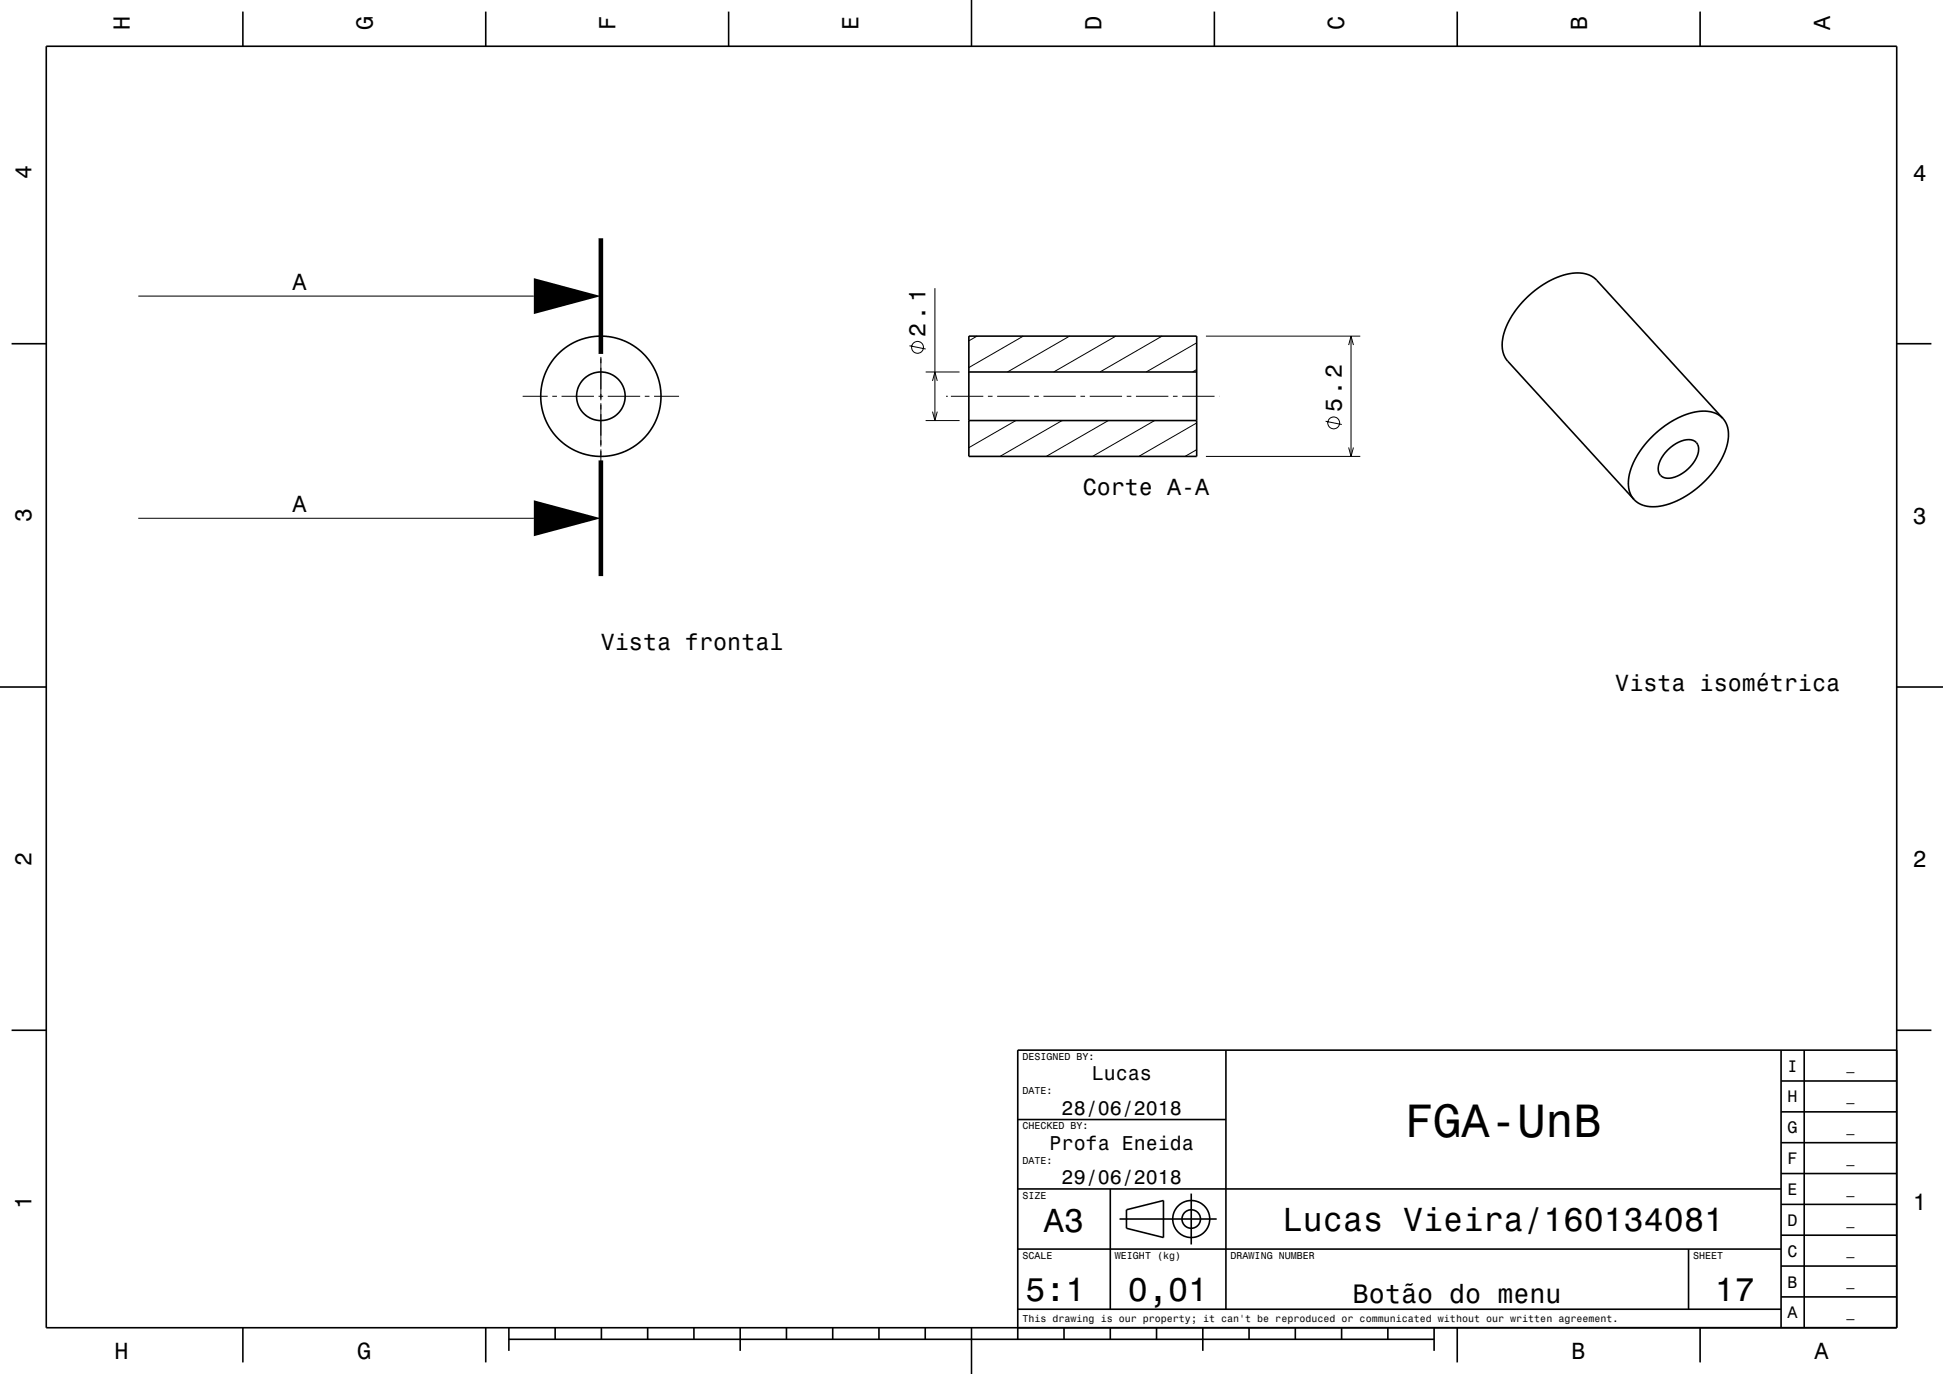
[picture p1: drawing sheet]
<svg xmlns="http://www.w3.org/2000/svg" width="420mm" height="297mm" viewBox="0 0 420 297" stroke-linecap="round" stroke-linejoin="round" font-family="sans-serif">
<g fill="none" stroke="#000" stroke-width=".22">
<path d="M29.9 64h85.5M129.9 68.8v5.4M129.9 75.2v1M129.9 76.5h.1M129.9 77.2v9.3M196.6 74.7l3.5 .7M202.1 62.3v28.6M211.2 72.7l-1.8 1M221.2 72.7l-11.8 6.8M231.2 72.7l-13.4 7.7M241.2 72.7l-13.4 7.7M251.2 72.7l-13.4 7.7"/>
<path d="M258.7 79.9l-.9 .5M258.7 74.1l-10.9 6.3M260.7 72.7h33.3M291.5 74.6l.5-1.9 .6 1.9M292 72.7v26M113 85.7h5.4M119.4 85.7h1M121.4 85.7h7M129.4 85.7h1M129.9 87.2v9.3M129.9 97.2v5.4M131.4 85.7h7"/>
<path d="M139.4 85.7h1M141.4 85.7h5.4M200.1 90.9h7.3M200.1 80.4h7.3M201.6 82.3l.5-1.9 .5 1.9M201.6 89l.5 1.9 .5-1.9M204.5 85.7h.4M205.5 85.7h7M209.6 90.9l-.2 .1M213.6 85.7h.9M215.6 85.7h6.9M219.6 90.9l-10.2 5.9"/>
<path d="M223.5 85.7h1.1M225.5 85.7h7.1M229.6 90.9l-13.4 7.8M233.5 85.7h1M235.5 85.7h7M239.6 90.9l-13.4 7.8M243.6 85.7h.9M245.6 85.7h7M249.6 90.9l-13.4 7.8M253.5 85.7h1.1M255.5 85.7h7M258.7 97.2l-2.5 1.5"/>
<path d="M258.7 91.4l-12.5 7.3M260.7 98.7h33.3M263.5 85.7h.1M286.5 91.1l3.5 .7M291.5 96.7l.5 2 .6-2M29.9 112h85.5"/>
<circle cx="198.3" cy="75.1" r="1.28"/>
<circle cx="288.3" cy="91.4" r="1.28"/>
</g>
<g fill="none" stroke="#000" stroke-width=".35">
<path d="M10 10h400v277h-400zM52.5 2.5v7.5M105 2.5v7.5M157.5 2.5v7.5M210 0v10M262.5 2.5v7.5M315 2.5v7.5M367.5 2.5v7.5M2.5 74.3h7.5M209.4 72.7h49.3v26h-49.3zM410 74.3h7.5M209.4 90.9h49.3"/>
<path d="M209.4 80.4h49.3M360.4 97.3a5.8 5.8 0 0 1 5.7-2.1 2.36 2.36 0 0 1 .8 3.4 7.7 7.7 0 0 1-6.6 4.8 2.12 2.12 0 0 1-1.7-3.2l.6-1.3zM372.4 90.4l-1.1-.8-1.5-.6-1.7-.1-2.1 .2-2 .7-2.1 1-2 1.3-2 1.5-1.7 1.8-1.5 1.9-1.2 2-1 2.1-.4 1.9-.1 1.8 .4 1.6 .8 1.3M372.4 90.4l.8 1.2 .4 1.4v1.9l-.4 1.9-.8 1.9-1.2 2-1.4 2-1.9 1.9-2.2 1.8-2 1.2-2.3 1.1-2 .6-1.9 .2-1.6-.1-1.4-.5-1.3-.9M372.4 90.4l-27.3-29.8-.7-.7-1.4-.6-1.4-.3-1.7 .1-1.9 .4-1.9 .7-1.9 .9-2 1.4-1.7 1.4-1.4 1.4-1.6 1.9-1.2 2-.8 1.8-.6 1.7-.2 1.6 .2 1.7 .4 1.2 .6 .9 27.3 29.9M0 148.5h10M410 148.5h10M2.5 222.7h7.5M265 227v56M385 233.7h25M385 227v60M390 227v60"/>
<path d="M410 222.7h7.5M410 227h-190v62.5M220 257h165M220 242h45M240 257v26M257.5 258v11M385 253.7h25M385 247h25M385 240.3h25M220 270h165M242 263.5h21M243.5 261.5l8-2v8l-8-2z"/>
<path d="M365 270v13M385 273.7h25M385 267h25M385 260.3h25M52.5 287v7.5M105 287v7.5M110 289.5h200M110 287v5M120 287v2.5M130 287v2.5M140 287v2.5M150 287v2.5"/>
<path d="M160 287v5M170 287v2.5M180 287v2.5M190 287v2.5M200 287v2.5M210 287v10M220 283h165M230 287v2.5M240 287v2.5M250 287v2.5M260 287v5M270 287v2.5"/>
<path d="M280 287v2.5M290 287v2.5M300 287v2.5M310 287v5M315 287v7.5M367.5 287v7.5M385 280.3h25"/>
<circle cx="129.9" cy="85.7" r="5.3"/>
<circle cx="129.9" cy="85.7" r="13"/>
<circle cx="257.5" cy="263.5" r="2"/>
<circle cx="257.5" cy="263.5" r="4"/>
</g>
<path d="M129.9 51.5v25M129.9 99.5v25" fill="none" stroke="#000" stroke-width="1" stroke-linecap="butt"/>
<g fill="#000">
<path d="M115.4 60.1l14.5 3.9-14.5 3.9z" fill-rule="evenodd"/>
<path d="M115.4 108.1l14.5 3.9-14.5 3.9z" fill-rule="evenodd"/>
</g>
<text font-size="10.1" x="303.7" y="245.7">FGA-UnB</text>
<g font-size="7.2">
<text x="225.7" y="266.3">A3</text>
<text x="277.3" y="266.1">Lucas Vieira/160134081</text>
<text x="221.7" y="281.3">5:1</text>
<text x="243.8" y="281.3">0,01</text>
<text x="370.7" y="281.3">17</text>
</g>
<text font-size="5.8" x="292.4" y="281.6">Botão do menu</text>
<g font-size="5">
<text x="28.1" y="6.5" transform="rotate(-90 28.1 6.5)">H</text>
<text x="80.6" y="6.5" transform="rotate(-90 80.6 6.5)">G</text>
<text x="133.1" y="6.5" transform="rotate(-90 133.1 6.5)">F</text>
<text x="185.6" y="6.5" transform="rotate(-90 185.6 6.5)">E</text>
<text x="238.1" y="6.5" transform="rotate(-90 238.1 6.5)">D</text>
<text x="290.6" y="6.5" transform="rotate(-90 290.6 6.5)">C</text>
<text x="343.1" y="6.5" transform="rotate(-90 343.1 6.5)">B</text>
<text x="395.6" y="6.5" transform="rotate(-90 395.6 6.5)">A</text>
<text x="6.8" y="38.7" transform="rotate(-90 6.8 38.7)">4</text>
<text x="413.5" y="39">4</text>
<text x="63.2" y="62.7">A</text>
<text x="200.1" y="72.8" transform="rotate(-90 200.1 72.8)">2.1</text>
<text x="290" y="89.1" transform="rotate(-90 290 89.1)">5.2</text>
<text x="234.1" y="107">Corte A-A</text>
<text x="6.8" y="112.9" transform="rotate(-90 6.8 112.9)">3</text>
<text x="63.2" y="110.7">A</text>
<text x="413.5" y="113.2">3</text>
<text x="129.9" y="140.5">Vista frontal</text>
<text x="349.2" y="149.4">Vista isométrica</text>
<text x="6.8" y="187.1" transform="rotate(-90 6.8 187.1)">2</text>
<text x="413.5" y="187.4">2</text>
<text x="6.8" y="261.3" transform="rotate(-90 6.8 261.3)">1</text>
<text x="413.5" y="261.6">1</text>
<text x="24.7" y="293.8">H</text>
<text x="77.2" y="293.8">G</text>
<text x="339.7" y="293.8">B</text>
<text x="392.2" y="293.8">A</text>
</g>
<g font-size="4.3">
<text x="236" y="233.5">Lucas</text>
<text x="229.5" y="241">28/06/2018</text>
<text x="226.9" y="248.5">Profa Eneida</text>
<text x="229.5" y="256">29/06/2018</text>
</g>
<g font-size="3.6">
<text x="386.4" y="231.6">I</text>
<text x="386.4" y="238.3">H</text>
<text x="386.4" y="245">G</text>
<text x="386.4" y="251.6">F</text>
<text x="386.4" y="258.3">E</text>
<text x="386.4" y="265">D</text>
<text x="386.4" y="271.6">C</text>
<text x="386.4" y="278.3">B</text>
<text x="386.4" y="285">A</text>
</g>
<g font-size="2.9">
<text x="399.1" y="231.4">_</text>
<text x="399.1" y="238">_</text>
<text x="399.1" y="244.7">_</text>
<text x="399.1" y="251.4">_</text>
<text x="399.1" y="258">_</text>
<text x="399.1" y="264.7">_</text>
<text x="399.1" y="271.4">_</text>
<text x="399.1" y="278">_</text>
<text x="399.1" y="284.7">_</text>
</g>
<g font-size="2.2">
<text x="221" y="229.1">DESIGNED BY:</text>
<text x="221" y="236.6">DATE:</text>
<text x="221" y="244.1">CHECKED BY:</text>
<text x="221" y="251.6">DATE:</text>
<text x="221" y="259.1">SIZE</text>
<text x="221" y="272.1">SCALE</text>
<text x="241" y="272.1">WEIGHT (kg)</text>
<text x="266" y="272.1">DRAWING NUMBER</text>
<text x="366" y="272.1">SHEET</text>
<text x="221" y="285.8">This drawing is our property; it can't be reproduced or communicated without our written agreement.</text>
</g>
</svg>
